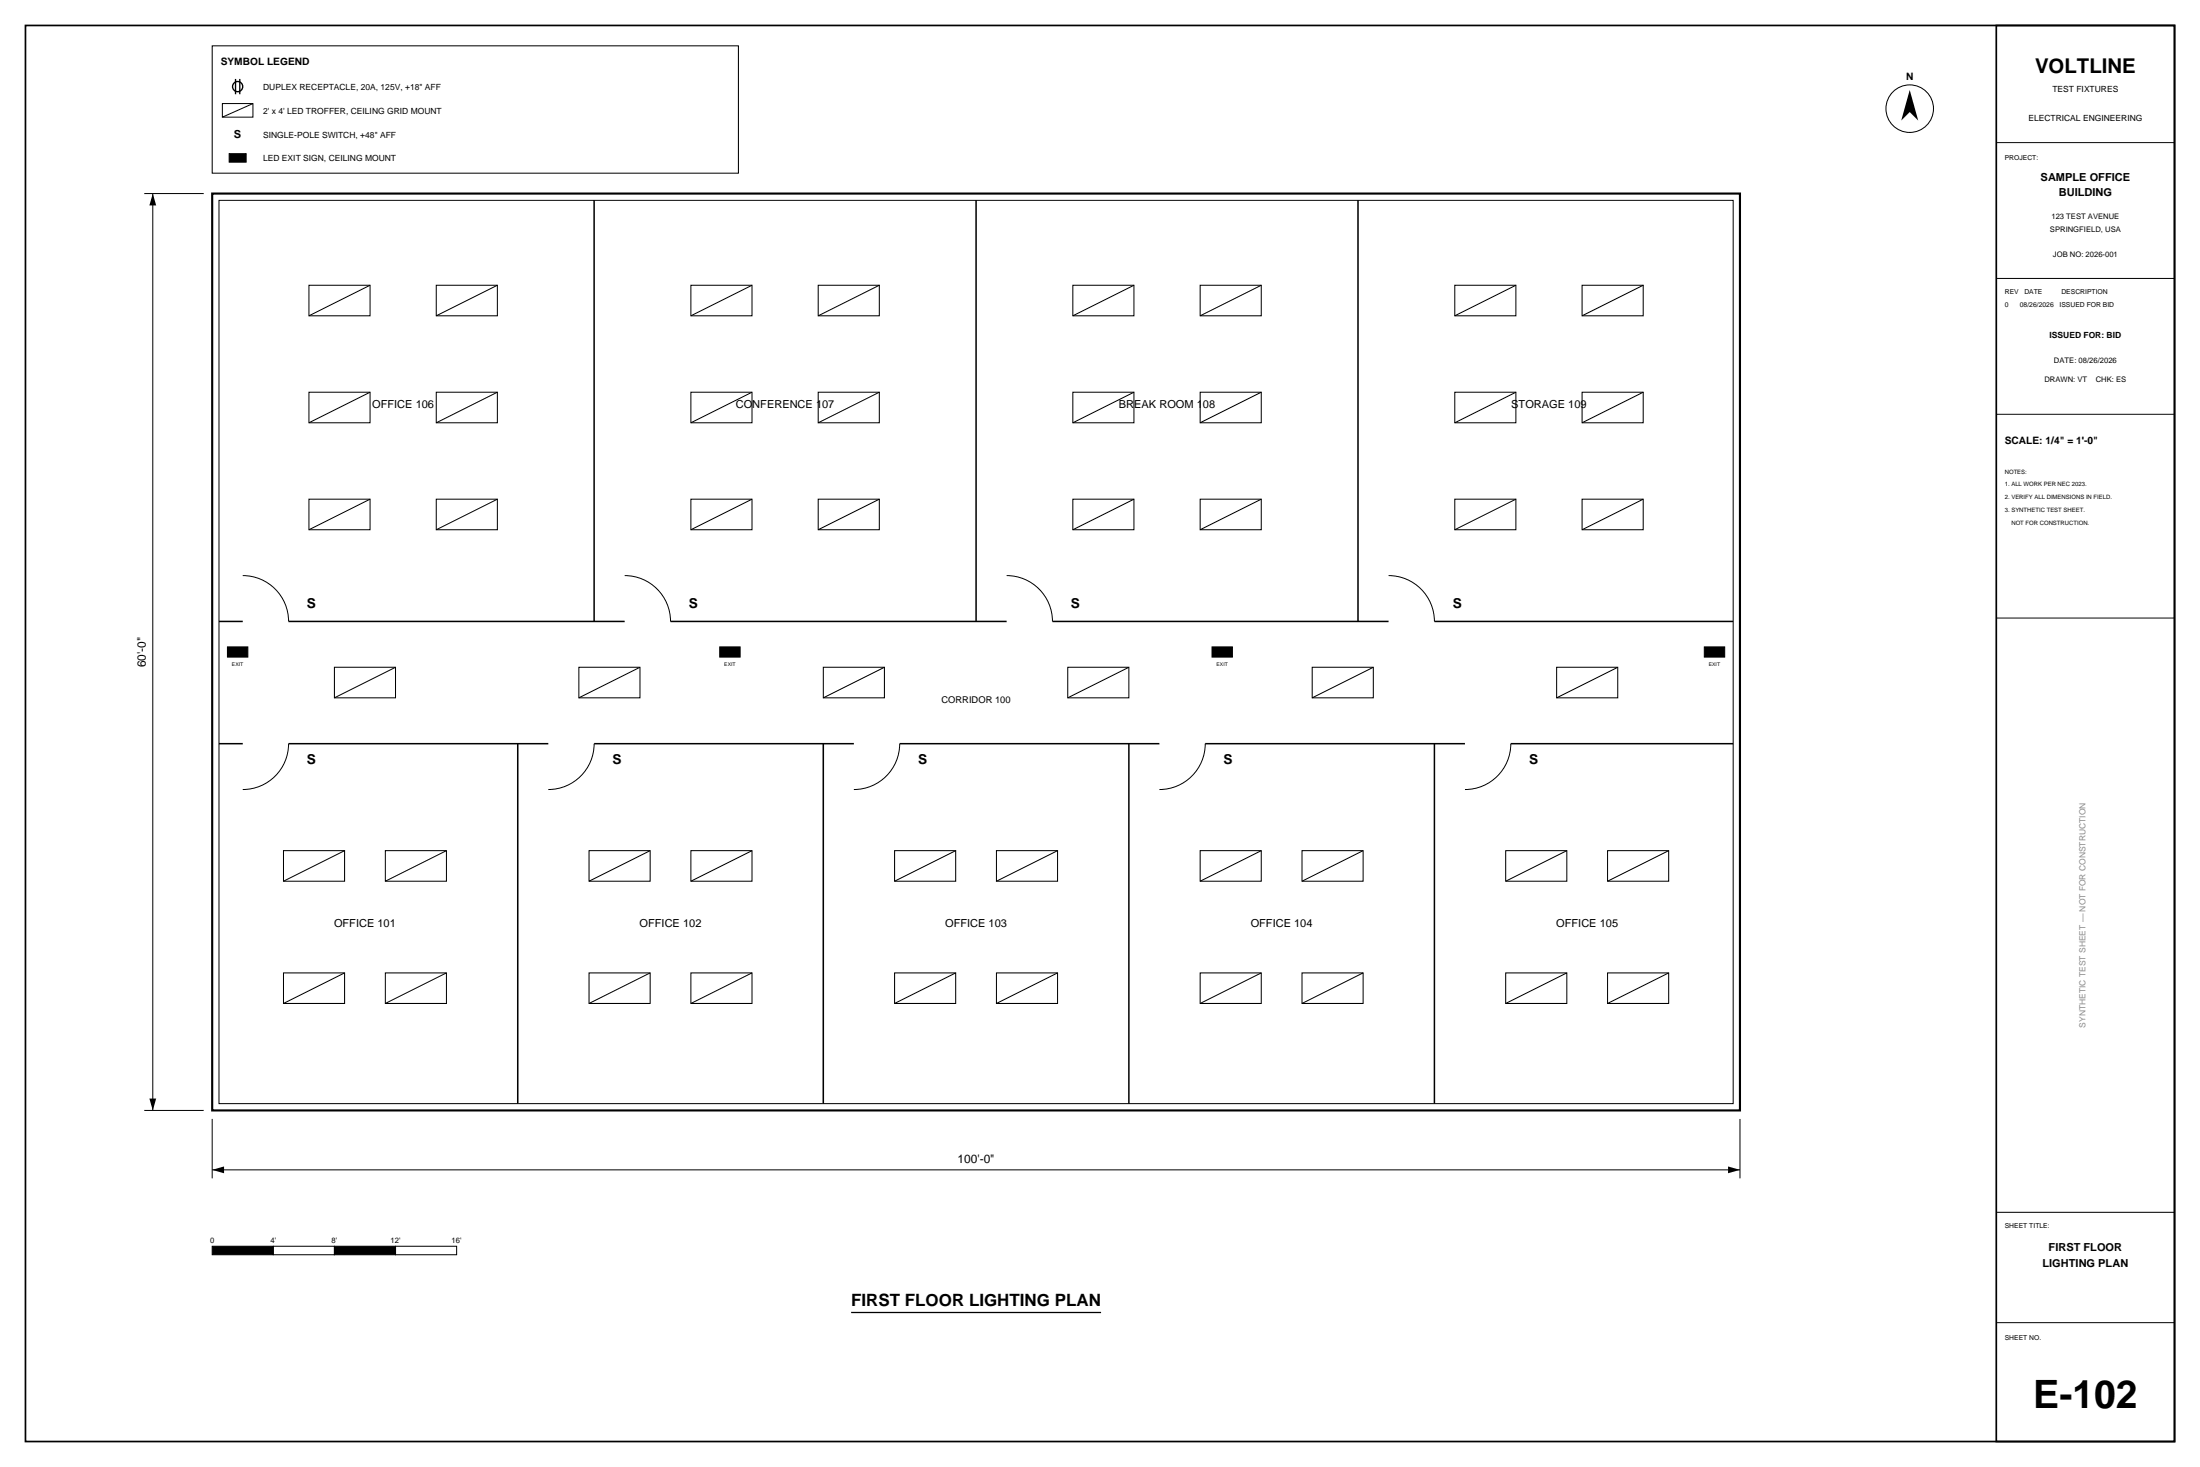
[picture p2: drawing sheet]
<svg xmlns="http://www.w3.org/2000/svg" width="914mm" height="610mm" viewBox="0 0 914 610" stroke-linecap="round" stroke-linejoin="round" font-family="sans-serif">
<path d="M10.6 10.6h893.2v588.4h-893.2zM829.7 10.6h74.1v588.4h-74.1z" fill="none" stroke="#000" stroke-width=".71" stroke-linecap="butt"/>
<path d="M88.2 80.4h635v381h-635z" fill="none" stroke="#000" stroke-width=".88" stroke-linecap="butt"/>
<g fill="none" stroke="#000" stroke-width=".42">
<path d="M88.2 19h218.7v53h-218.7zM92.4 43h12.7v5.7h-12.7zM105.1 43l-12.7 5.7M829.7 59.3h74.1M60 80.4h24.7M63.5 80.4v381M91 83.3h629.4v375.3h-629.4zM128.4 118.5h25.4v12.7h-25.4zM153.8 118.5l-25.4 12.7M181.3 118.5h25.4v12.7h-25.4zM206.7 118.5l-25.4 12.7M287.2 118.5h25.4v12.7h-25.4z"/>
<path d="M312.6 118.5l-25.4 12.7M340.1 118.5h25.4v12.7h-25.4zM365.5 118.5l-25.4 12.7M445.9 118.5h25.4v12.7h-25.4zM471.3 118.5l-25.4 12.7M498.8 118.5h25.4v12.7h-25.4zM524.2 118.5l-25.4 12.7M604.7 118.5h25.4v12.7h-25.4zM630.1 118.5l-25.4 12.7M657.6 118.5h25.4v12.7h-25.4zM683 118.5l-25.4 12.7M829.7 115.7h74.1"/>
<path d="M128.4 163h25.4v12.7h-25.4zM153.8 163l-25.4 12.7M181.3 163h25.4v12.7h-25.4zM206.7 163l-25.4 12.7M287.2 163h25.4v12.7h-25.4zM312.6 163l-25.4 12.7M340.1 163h25.4v12.7h-25.4zM365.5 163l-25.4 12.7M445.9 163h25.4v12.7h-25.4zM471.3 163l-25.4 12.7M498.8 163h25.4v12.7h-25.4zM524.2 163l-25.4 12.7"/>
<path d="M604.7 163h25.4v12.7h-25.4zM630.1 163l-25.4 12.7M657.6 163h25.4v12.7h-25.4zM683 163l-25.4 12.7M829.7 172.2h74.1M128.4 207.4h25.4v12.7h-25.4zM153.8 207.4l-25.4 12.7M181.3 207.4h25.4v12.7h-25.4zM206.7 207.4l-25.4 12.7M287.2 207.4h25.4v12.7h-25.4zM312.6 207.4l-25.4 12.7M340.1 207.4h25.4v12.7h-25.4z"/>
<path d="M365.5 207.4l-25.4 12.7M445.9 207.4h25.4v12.7h-25.4zM471.3 207.4l-25.4 12.7M498.8 207.4h25.4v12.7h-25.4zM524.2 207.4l-25.4 12.7M604.7 207.4h25.4v12.7h-25.4zM630.1 207.4l-25.4 12.7M657.6 207.4h25.4v12.7h-25.4zM683 207.4l-25.4 12.7M100.9 239.2a19.1 19.1 0 0 1 19 19M259.6 239.2a19.1 19.1 0 0 1 19.1 19M418.4 239.2a19.1 19.1 0 0 1 19 19"/>
<path d="M577.1 239.2a19.1 19.1 0 0 1 19.1 19M829.7 256.8h74.1M139 277.3h25.4v12.7h-25.4zM164.4 277.3l-25.4 12.7M240.6 277.3h25.4v12.7h-25.4zM266 277.3l-25.4 12.7M342.2 277.3h25.4v12.7h-25.4zM367.6 277.3l-25.4 12.7M443.8 277.3h25.4v12.7h-25.4zM469.2 277.3l-25.4 12.7M545.4 277.3h25.4v12.7h-25.4zM570.8 277.3l-25.4 12.7"/>
<path d="M647 277.3h25.4v12.7h-25.4zM672.4 277.3l-25.4 12.7M119.9 309a19 19 0 0 1-19 19.1M246.9 309a19 19 0 0 1-19 19.1M373.9 309a19.1 19.1 0 0 1-19 19.1M500.9 309a19.1 19.1 0 0 1-19 19.1M627.9 309a19.1 19.1 0 0 1-19 19.1M117.8 353.5h25.4v12.7h-25.4zM143.2 353.5l-25.4 12.7M160.2 353.5h25.4v12.7h-25.4zM185.6 353.5l-25.4 12.7M244.8 353.5h25.4v12.7h-25.4z"/>
<path d="M270.2 353.5l-25.4 12.7M287.2 353.5h25.4v12.7h-25.4zM312.6 353.5l-25.4 12.7M371.8 353.5h25.4v12.7h-25.4zM397.2 353.5l-25.4 12.7M414.2 353.5h25.4v12.7h-25.4zM439.6 353.5l-25.4 12.7M498.8 353.5h25.4v12.7h-25.4zM524.2 353.5l-25.4 12.7M541.2 353.5h25.4v12.7h-25.4zM566.6 353.5l-25.4 12.7M625.8 353.5h25.4v12.7h-25.4z"/>
<path d="M651.2 353.5l-25.4 12.7M668.2 353.5h25.4v12.7h-25.4zM693.6 353.5l-25.4 12.7M117.8 404.3h25.4v12.7h-25.4zM143.2 404.3l-25.4 12.7M160.2 404.3h25.4v12.7h-25.4zM185.6 404.3l-25.4 12.7M244.8 404.3h25.4v12.7h-25.4zM270.2 404.3l-25.4 12.7M287.2 404.3h25.4v12.7h-25.4zM312.6 404.3l-25.4 12.7M371.8 404.3h25.4v12.7h-25.4z"/>
<path d="M397.2 404.3l-25.4 12.7M414.2 404.3h25.4v12.7h-25.4zM439.6 404.3l-25.4 12.7M498.8 404.3h25.4v12.7h-25.4zM524.2 404.3l-25.4 12.7M541.2 404.3h25.4v12.7h-25.4zM566.6 404.3l-25.4 12.7M625.8 404.3h25.4v12.7h-25.4zM651.2 404.3l-25.4 12.7M668.2 404.3h25.4v12.7h-25.4zM693.6 404.3l-25.4 12.7M60 461.4h24.7"/>
<path d="M88.2 465v24.7M723.2 465v24.7M88.2 486.1h635M113.6 517.9h25.4v3.5h-25.4zM164.4 517.9h25.4v3.5h-25.4zM829.7 503.8h74.1M829.7 549.6h74.1"/>
<circle cx="793.7" cy="45.2" r="9.9"/>
</g>
<g fill="none" stroke="#000" stroke-width=".63" stroke-linecap="butt">
<path d="M246.9 83.3v174.9M405.7 83.3v174.9M564.4 83.3v174.9M91 258.2h9.9M119.9 258.2h139.7M278.7 258.2h139.7M437.4 258.2h139.7M596.2 258.2h124.2M91 309h9.9M119.9 309h108M215.2 309v149.6M246.9 309h108"/>
<path d="M342.2 309v149.6M373.9 309h108M469.2 309v149.6M500.9 309h108M596.2 309v149.6M627.9 309h92.5"/>
</g>
<g fill="#000">
<path d="M63.5 80.4l1.4 5h-2.8zM62.1 456.5h2.8l-1.4 4.9zM88.2 486.1l4.9-1.4v2.8zM718.3 484.7l4.9 1.4-4.9 1.4z"/>
<path d="M793.7 37.4l3.6 12.7-3.6-3.5-3.5 3.5z" fill-rule="evenodd"/>
</g>
<g fill="#000" stroke="#000" stroke-width=".42">
<path d="M95.2 63.9h7.1v3.5h-7.1z" fill-rule="evenodd"/>
<path d="M94.5 268.8h8.5v4.2h-8.5z" fill-rule="evenodd"/>
<path d="M299.2 268.8h8.4v4.2h-8.4z" fill-rule="evenodd"/>
<path d="M503.8 268.8h8.4v4.2h-8.4z" fill-rule="evenodd"/>
<path d="M708.4 268.8h8.4v4.2h-8.4z" fill-rule="evenodd"/>
<path d="M88.2 517.9h25.4v3.5h-25.4z" fill-rule="evenodd"/>
<path d="M139 517.9h25.4v3.5h-25.4z" fill-rule="evenodd"/>
</g>
<g fill="none" stroke="#000" stroke-width=".56">
<path d="M97.9 32.8v6.4M99.7 32.8v6.4"/>
<circle cx="98.8" cy="36" r="2.12"/>
</g>
<path d="M353.8 545.4h103.8" fill="none" stroke="#000" stroke-width=".53"/>
<text font-size="16.2" x="845.1" y="584.9">E-102</text>
<text font-size="8.5" x="845.8" y="30.3">VOLTLINE</text>
<text font-size="7.1" x="353.8" y="542.6">FIRST FLOOR LIGHTING PLAN</text>
<g font-size="5.6">
<text x="127.6" y="252.6">S</text>
<text x="286.3" y="252.6">S</text>
<text x="445.1" y="252.6">S</text>
<text x="603.8" y="252.6">S</text>
<text x="127.6" y="317.5">S</text>
<text x="254.6" y="317.5">S</text>
<text x="381.6" y="317.5">S</text>
<text x="508.6" y="317.5">S</text>
<text x="635.6" y="317.5">S</text>
</g>
<g font-size="4.9">
<text x="60.7" y="277.2" transform="rotate(-90 60.7 277.2)">60'-0&quot;</text>
<text x="398" y="483.3">100'-0&quot;</text>
</g>
<g font-size="4.6">
<text x="97.2" y="57.5">S</text>
<text x="848.2" y="75.1">SAMPLE OFFICE</text>
<text x="855.7" y="81.5">BUILDING</text>
<text x="154.7" y="169.3">OFFICE 106</text>
<text x="305.8" y="169.3">CONFERENCE 107</text>
<text x="465.1" y="169.3">BREAK ROOM 108</text>
<text x="628.1" y="169.3">STORAGE 109</text>
<text x="138.8" y="385.2">OFFICE 101</text>
<text x="265.8" y="385.2">OFFICE 102</text>
<text x="392.8" y="385.2">OFFICE 103</text>
<text x="519.8" y="385.2">OFFICE 104</text>
<text x="646.8" y="385.2">OFFICE 105</text>
<text x="851.5" y="519.6">FIRST FLOOR</text>
<text x="848.9" y="526.7">LIGHTING PLAN</text>
</g>
<g font-size="4.2">
<text x="91.7" y="26.8">SYMBOL LEGEND</text>
<text x="792.2" y="33.2">N</text>
<text x="833.3" y="184.5">SCALE: 1/4&quot; = 1'-0&quot;</text>
</g>
<text font-size="3.9" x="391.4" y="292.1">CORRIDOR 100</text>
<g font-size="3.5">
<text x="109.4" y="37.4">DUPLEX RECEPTACLE, 20A, 125V, +18&quot; AFF</text>
<text x="853.1" y="38.1">TEST FIXTURES</text>
<text x="109.4" y="47.3">2' x 4' LED TROFFER, CEILING GRID MOUNT</text>
<text x="843.1" y="50.4">ELECTRICAL ENGINEERING</text>
<text x="109.4" y="57.1">SINGLE-POLE SWITCH, +48&quot; AFF</text>
<text x="109.4" y="67">LED EXIT SIGN, CEILING MOUNT</text>
<text x="851.9" y="140.4">ISSUED FOR: BID</text>
</g>
<text font-size="3.5" fill="#8c8c8c" x="866.8" y="427" transform="rotate(-90 866.8 427)">SYNTHETIC TEST SHEET — NOT FOR CONSTRUCTION</text>
<g font-size="3.2">
<text x="852.7" y="91">123 TEST AVENUE</text>
<text x="852" y="96.3">SPRINGFIELD, USA</text>
<text x="853.3" y="106.9">JOB NO: 2026-001</text>
<text x="853.7" y="151">DATE: 08/26/2026</text>
<text x="849.8" y="158.7">DRAWN: VT</text>
<text x="871.1" y="158.7">CHK: ES</text>
<text x="87.3" y="516.5">0</text>
<text x="112.4" y="516.5">4'</text>
<text x="137.8" y="516.5">8'</text>
<text x="162.3" y="516.5">12'</text>
<text x="187.7" y="516.5">16'</text>
</g>
<g font-size="2.8">
<text x="833.3" y="66.3">PROJECT:</text>
<text x="833.3" y="122.1">REV</text>
<text x="841.4" y="122.1">DATE</text>
<text x="856.8" y="122.1">DESCRIPTION</text>
<text x="833.3" y="127.7">0</text>
<text x="839.5" y="127.7">08/26/2026</text>
<text x="856" y="127.7">ISSUED FOR BID</text>
<text x="833.3" y="510.1">SHEET TITLE:</text>
<text x="833.3" y="556.7">SHEET NO.</text>
</g>
<g font-size="2.5">
<text x="833.3" y="196.8">NOTES:</text>
<text x="833.3" y="202.1">1. ALL WORK PER NEC 2023.</text>
<text x="833.3" y="207.4">2. VERIFY ALL DIMENSIONS IN FIELD.</text>
<text x="833.3" y="212.7">3. SYNTHETIC TEST SHEET.</text>
<text x="836" y="218">NOT FOR CONSTRUCTION.</text>
</g>
<g font-size="2.1">
<text x="96.4" y="276.6">EXIT</text>
<text x="301" y="276.6">EXIT</text>
<text x="505.6" y="276.6">EXIT</text>
<text x="710.3" y="276.6">EXIT</text>
</g>
</svg>
